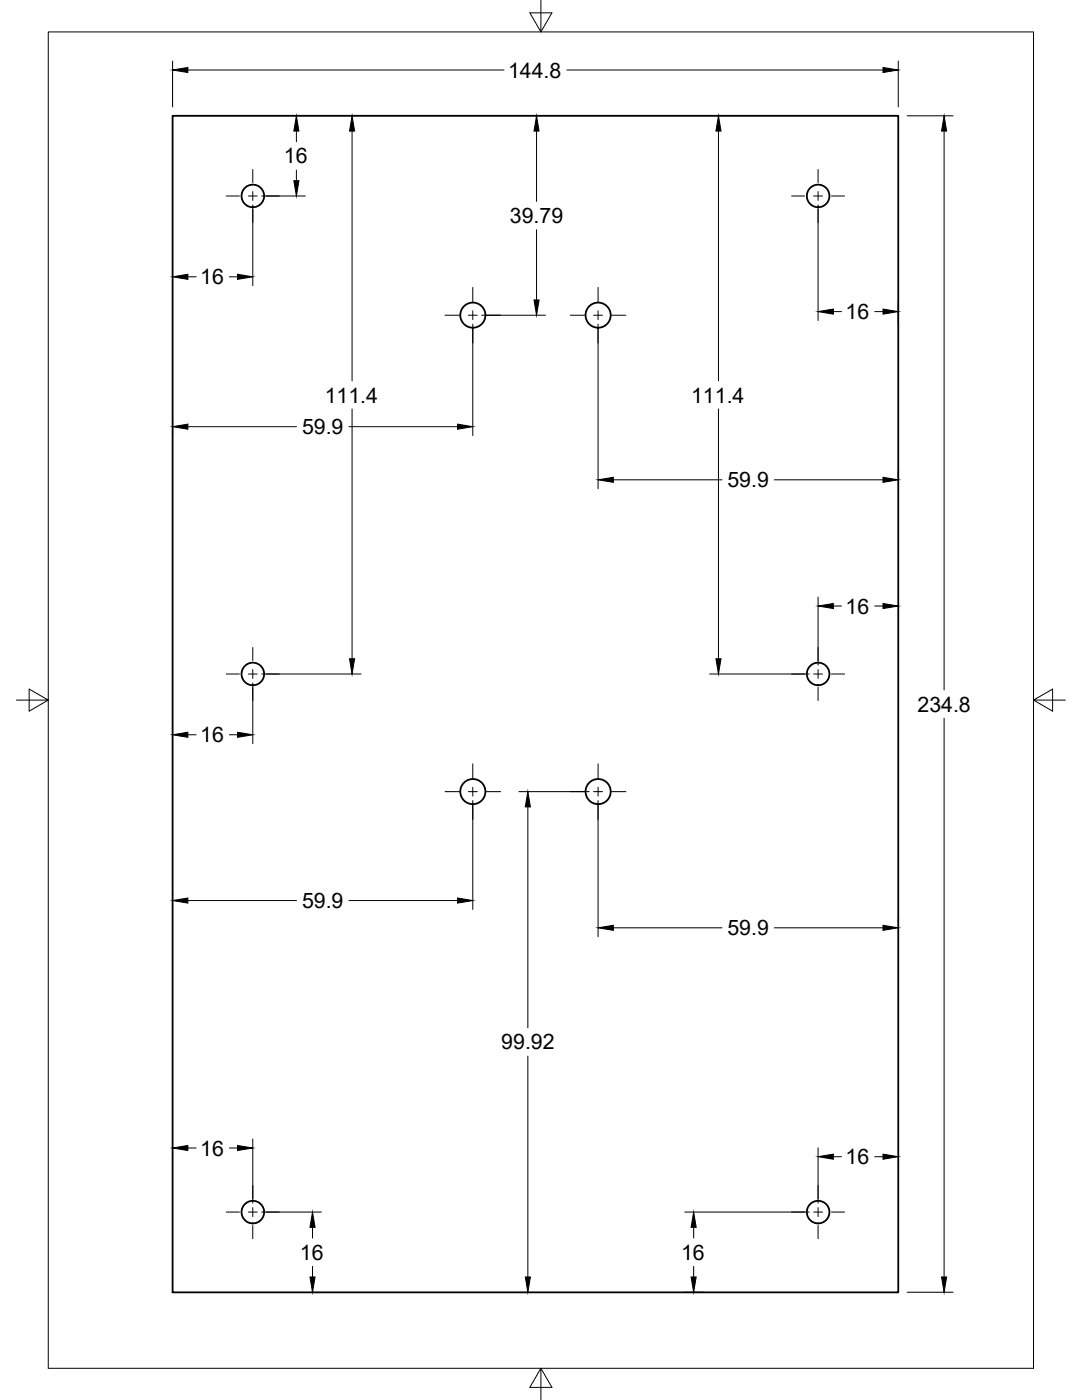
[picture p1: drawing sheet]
<svg xmlns="http://www.w3.org/2000/svg" width="216mm" height="279mm" viewBox="0 0 216 279" stroke-linecap="round" stroke-linejoin="round" font-family="sans-serif">
<!-- layer: Visible -->
<g fill="none" stroke="#000" stroke-width=".36">
<path d="M34.4 23.1h144.8v234.8h-144.8z"/>
<circle cx="50.5" cy="39.1" r="2.25"/>
<circle cx="163.2" cy="39.1" r="2.25"/>
<circle cx="94.4" cy="62.9" r="2.51"/>
<circle cx="119.3" cy="62.9" r="2.51"/>
<circle cx="50.5" cy="134.5" r="2.25"/>
<circle cx="163.2" cy="134.5" r="2.25"/>
<circle cx="94.4" cy="158" r="2.51"/>
<circle cx="119.3" cy="158" r="2.51"/>
<circle cx="50.5" cy="241.9" r="2.25"/>
<circle cx="163.2" cy="241.9" r="2.25"/>
</g>
<!-- layer: Border -->
<path d="M9.6 6.4h196.6v266.7h-196.6zM107.9 0v6.4l-2.2-3.8h4.4l-2.2 3.8M3.3 139.7h6.3l-3.8-2.2v4.4l3.8-2.2M206.2 139.7l3.8 2.2v-4.4l-3.8 2.2h6.4M107.9 273.1l2.2 3.8h-4.4l2.2-3.8v6.3" fill="none" stroke="#000" stroke-width=".2"/>
<!-- layer: FD_Dimensions -->
<g fill="none" stroke="#000" stroke-width=".2">
<path d="M34.4 12.2v9.1M37.5 14h63.1M113.1 14h63.1M179.2 12.2v9.1M52.2 39.1h8.7M59.1 26.2v2.1M59.1 34v2.1M70.3 26.2v49.8M107.1 26.2v14M143.4 26.2v49.8M181 23.1h9.2M188.4 26.2v111.5"/>
<path d="M34.4 53.5h.1M37.5 55.2h1.6M45.8 55.2h1.6M50.4 40.9v16.1M107.1 45.8v14.1M163.2 40.9v23.1M94.3 64.7v22.2M96.1 62.9h12.7M119.3 64.7v32.8M166.3 62.2h1.6M174.5 62.2h1.7M179.2 60.4v4.4"/>
<path d="M34.4 83.4v3.4M37.5 85.2h21.7M69.6 85.2h21.7M70.3 81.6v49.9M122.4 95.8h21.7M143.4 81.6v49.9M154.5 95.8h21.7M179.2 94v1.5M163.2 119.2v13.5M50.4 136.3v12.1M52.2 134.5h19.8M141.6 134.5h19.9"/>
<path d="M166.3 120.9h1.6M174.5 120.9h1.7M179.2 122.5v.2M34.4 144.9v.7M37.5 146.6h1.6M45.8 146.6h1.6M94.3 159.8v21.7M103.5 158h14.1M119.3 159.8v27.1M188.4 143.3v111.5M34.4 177.9v.8M37.5 179.7h21.7"/>
<path d="M69.6 179.7h21.7M105.3 161v44.1M122.4 185.2h21.7M154.5 185.2h21.7M179.2 183.4v.5M105.3 210.8v44M34.4 229.9v1M37.5 229.1h1.6M45.8 229.1h1.6M50.4 227.3v12.8M163.2 229.1v11M166.3 230.8h1.6"/>
<path d="M174.5 230.8h1.7M179.2 232.4v.2M52.2 241.9h11.9M62.4 244.9v2.2M62.4 252.7v2.1M136.6 257.9h3.8M136.6 241.9h24.9M138.4 244.9v2.2M138.4 252.7v2.1M181 257.9h9.2"/>
</g>
<g fill="#000" stroke="#000" stroke-width=".2">
<path d="M34.4 14l3.1-.5v1zM176.2 13.5l3 .5-3 .5zM58.6 36.1h1l-.5 3zM59.1 23.1l.5 3.1h-1zM70.3 23.1l.5 3.1h-1.1zM107.1 23.1l.5 3.1h-1zM143.4 23.1l.5 3.1h-1zM188.4 23.1l.5 3.1h-1zM34.4 55.2l3.1-.5v1.1zM47.4 54.7l3 .5-3 .6zM106.6 59.9h1l-.5 3zM163.2 62.2l3.1-.5v1z"/>
<path d="M176.2 61.7l3 .5-3 .5zM34.4 85.2l3.1-.6v1.1zM91.3 84.6l3 .6-3 .5zM119.3 95.8l3.1-.5v1zM176.2 95.3l3 .5-3 .5zM69.7 131.5h1.1l-.5 3zM142.9 131.5h1l-.5 3zM163.2 120.9l3.1-.5v1.1zM176.2 120.4l3 .5-3 .6zM34.4 146.6l3.1-.5v1.1zM47.4 146.1l3 .5-3 .6zM34.4 179.7l3.1-.5v1z"/>
<path d="M91.3 179.2l3 .5-3 .5zM105.3 158l.5 3h-1zM119.3 185.2l3.1-.5v1zM176.2 184.7l3 .5-3 .5zM34.4 229.1l3.1-.5v1zM47.4 228.6l3 .5-3 .5zM163.2 230.8l3.1-.5v1.1zM176.2 230.3l3 .5-3 .6zM62.4 241.9l.5 3h-1.1zM61.8 254.8h1.1l-.5 3.1zM104.8 254.8h1l-.5 3.1zM138.4 241.9l.5 3h-1z"/>
<path d="M137.9 254.8h1l-.5 3.1zM187.9 254.8h1l-.5 3.1z"/>
</g>
<!-- layer: Smart Centers -->
<g fill="none" stroke="#000" stroke-width=".2">
<path d="M45.1 39.1h2.7M49.6 39.1h1.7M50.4 33.8v2.6M50.4 38.2v1.8M53.1 39.1h2.6M157.9 39.1h2.6M162.3 39.1h1.8M163.2 33.8v2.6M163.2 38.2v1.8M165.9 39.1h2.6M50.4 41.8v2.6M94.3 57.4v2.8"/>
<path d="M119.3 57.4v2.8M163.2 41.8v2.6M88.8 62.9h2.9M93.5 62.9h1.7M94.3 62v1.8M94.3 65.6v2.9M97 62.9h2.9M113.8 62.9h2.8M118.4 62.9h1.8M119.3 62v1.8M119.3 65.6v2.9M122 62.9h2.9"/>
<path d="M45.1 134.5h2.7M49.6 134.5h1.7M50.4 129.2v2.6M50.4 133.6v1.8M50.4 137.2v2.6M53.1 134.5h2.6M157.9 134.5h2.6M162.3 134.5h1.8M163.2 129.2v2.6M163.2 133.6v1.8M163.2 137.2v2.6M165.9 134.5h2.6"/>
<path d="M88.8 158h2.9M93.5 158h1.7M94.3 152.4v2.9M94.3 157.1v1.8M97 158h2.9M113.8 158h2.8M118.4 158h1.8M119.3 152.4v2.9M119.3 157.1v1.8M122 158h2.9M94.3 160.7v2.8M119.3 160.7v2.8"/>
<path d="M50.4 236.6v2.6M163.2 236.6v2.6M45.1 241.9h2.7M49.6 241.9h1.7M50.4 241v1.8M50.4 244.6v2.6M53.1 241.9h2.6M157.9 241.9h2.6M162.3 241.9h1.8M163.2 241v1.8M163.2 244.6v2.6M165.9 241.9h2.6"/>
</g>
<g font-size="4.3">
<text x="101.4" y="15.5">144.8</text>
<text x="56.6" y="32.6">16</text>
<text x="101.7" y="44.5">39.79</text>
<text x="39.9" y="56.7">16</text>
<text x="168.7" y="63.7">16</text>
<text x="64.8" y="80.3">111.4</text>
<text x="137.9" y="80.3">111.4</text>
<text x="60.3" y="86.6">59.9</text>
<text x="145.1" y="97.3">59.9</text>
<text x="168.7" y="122.4">16</text>
<text x="183.1" y="142">234.8</text>
<text x="39.9" y="148.1">16</text>
<text x="60.3" y="181.2">59.9</text>
<text x="145.1" y="186.7">59.9</text>
<text x="100" y="209.4">99.92</text>
<text x="39.9" y="230.6">16</text>
<text x="168.7" y="232.3">16</text>
<text x="59.9" y="251.4">16</text>
<text x="135.9" y="251.4">16</text>
</g>
</svg>
